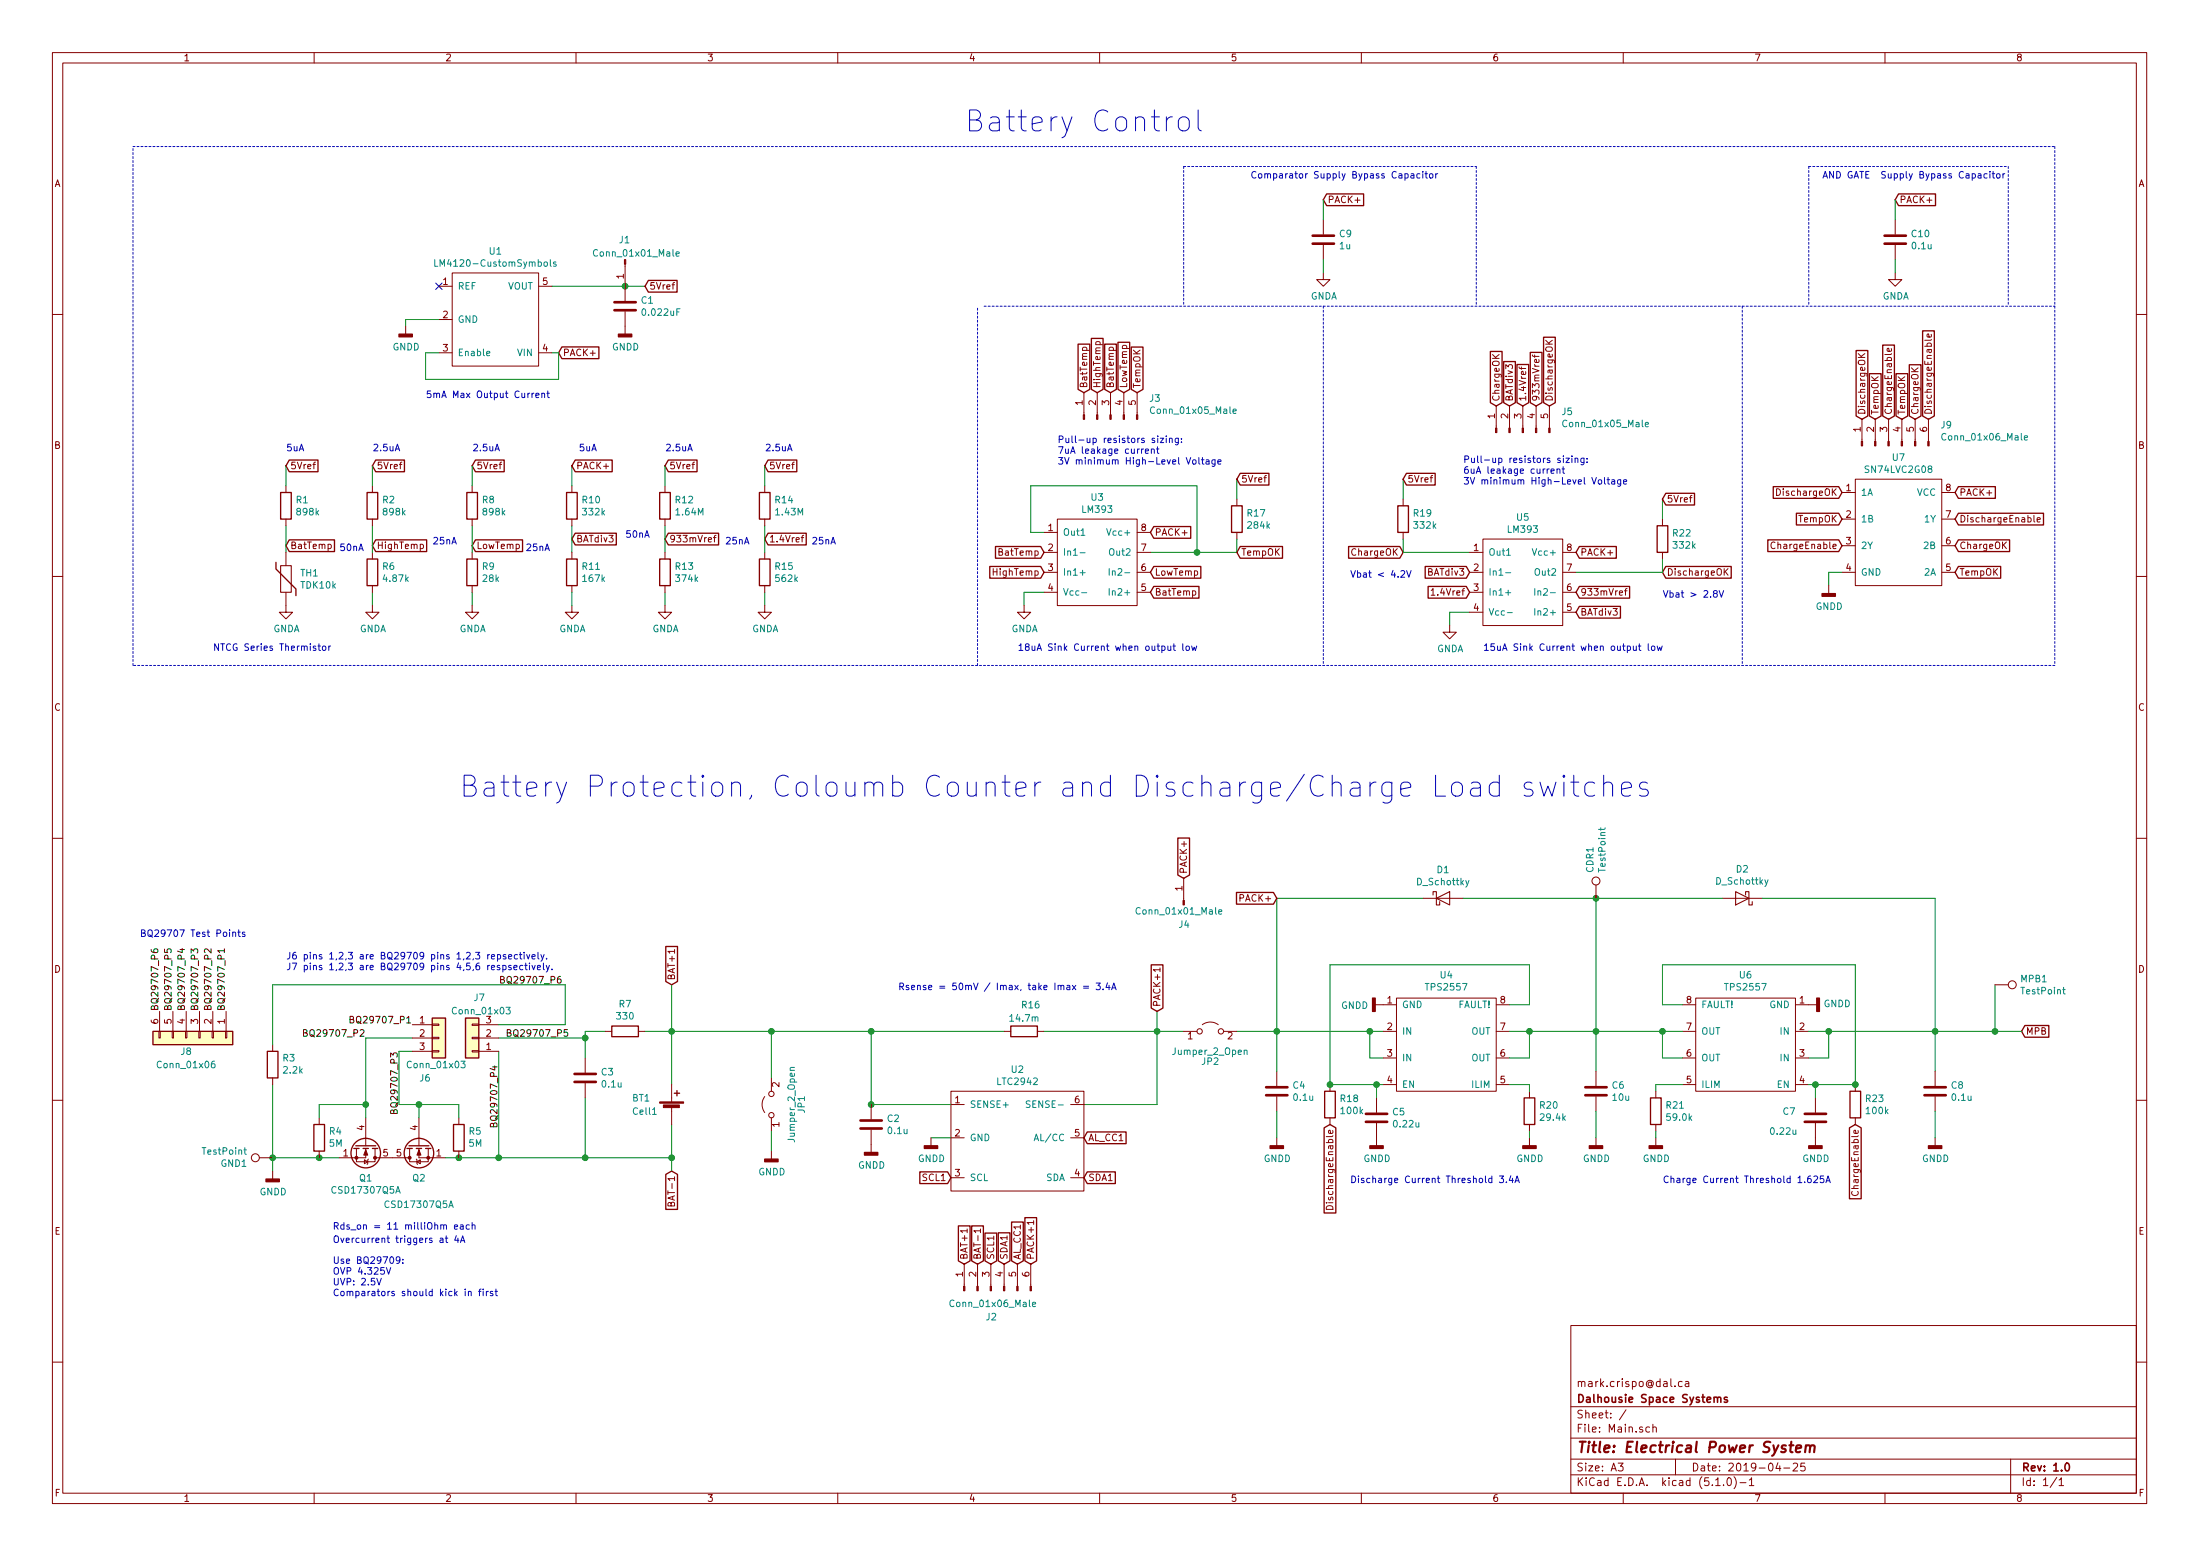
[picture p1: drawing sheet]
EESchema Schematic File Version 4
LIBS:Main-cache
EELAYER 29 0
EELAYER END
$Descr A3 16535 11693
encoding utf-8
Sheet 1 1
Title "Electrical Power System"
Date "2019-04-25"
Rev "1.0"
Comp "Dalhousie Space Systems"
Comment1 "mark.crispo@dal.ca"
Comment2 ""
Comment3 ""
Comment4 ""
$EndDescr
Wire Wire Line
	2050 8700 2050 8800
$Comp
L power:GNDD #PWR02
U 1 1
P 2050 8800
F 0 "#PWR02" H 2050 8550 50  0001 C CNN
F 1 "GNDD" H 2054 8645 50  0000 C CNN
F 2 "" H 2050 8800 50  0001 C CNN
F 3 "" H 2050 8800 50  0001 C CNN
	1    2050 8800
	1    0    0    -1  
$EndComp
Text Notes 2500 9250 0    50   ~ 0
Rds_on = 11 milliOhm each
Text Notes 2500 9350 0    50   ~ 0
Overcurrent triggers at 4A
Connection ~ 2050 8700
$Comp
L power:GNDD #PWR013
U 1 1
P 5800 8650
F 0 "#PWR013" H 5800 8400 50  0001 C CNN
F 1 "GNDD" H 5804 8495 50  0000 C CNN
F 2 "" H 5800 8650 50  0001 C CNN
F 3 "" H 5800 8650 50  0001 C CNN
	1    5800 8650
	1    0    0    -1  
$EndComp
$Comp
L Connector:TestPoint GND1
U 1 1
P 2050 8700
F 0 "GND1" V 2004 8888 50  0000 L CNN
F 1 "TestPoint" V 2095 8888 50  0000 L CNN
F 2 "Connector_PinHeader_2.00mm:PinHeader_1x01_P2.00mm_Vertical" H 2250 8700 50  0001 C CNN
F 3 "~" H 2250 8700 50  0001 C CNN
	1    2050 8700
	0    -1   -1   0   
$EndComp
$Comp
L Main-rescue:TPS2557-CustomSymbols U4
U 1 1
P 10900 7750
F 0 "U4" H 10875 8175 50  0000 C CNN
F 1 "TPS2557" H 10875 8084 50  0000 C CNN
F 2 "tps2557:TPS2557" H 10900 8050 50  0001 C CNN
F 3 "" H 10900 8050 50  0001 C CNN
	1    10900 7750
	1    0    0    -1  
$EndComp
Wire Wire Line
	10400 7950 10300 7950
Wire Wire Line
	10300 7950 10300 7750
Connection ~ 10300 7750
Wire Wire Line
	10300 7750 10400 7750
Wire Wire Line
	10350 8150 10350 8250
$Comp
L Device:C C5
U 1 1
P 10350 8400
F 0 "C5" H 10465 8446 50  0000 L CNN
F 1 "0.22u" H 10465 8355 50  0000 L CNN
F 2 "Capacitor_SMD:C_1206_3216Metric_Pad1.42x1.75mm_HandSolder" H 10388 8250 50  0001 C CNN
F 3 "~" H 10350 8400 50  0001 C CNN
	1    10350 8400
	1    0    0    -1  
$EndComp
$Comp
L power:GNDD #PWR015
U 1 1
P 10350 8550
F 0 "#PWR015" H 10350 8300 50  0001 C CNN
F 1 "GNDD" H 10354 8395 50  0000 C CNN
F 2 "" H 10350 8550 50  0001 C CNN
F 3 "" H 10350 8550 50  0001 C CNN
	1    10350 8550
	1    0    0    -1  
$EndComp
$Comp
L Device:C C4
U 1 1
P 9600 8200
F 0 "C4" H 9715 8246 50  0000 L CNN
F 1 "0.1u" H 9715 8155 50  0000 L CNN
F 2 "Capacitor_SMD:C_1206_3216Metric_Pad1.42x1.75mm_HandSolder" H 9638 8050 50  0001 C CNN
F 3 "~" H 9600 8200 50  0001 C CNN
	1    9600 8200
	1    0    0    -1  
$EndComp
Wire Wire Line
	9600 8050 9600 7750
Connection ~ 9600 7750
$Comp
L power:GNDD #PWR014
U 1 1
P 9600 8550
F 0 "#PWR014" H 9600 8300 50  0001 C CNN
F 1 "GNDD" H 9604 8395 50  0000 C CNN
F 2 "" H 9600 8550 50  0001 C CNN
F 3 "" H 9600 8550 50  0001 C CNN
	1    9600 8550
	1    0    0    -1  
$EndComp
Wire Wire Line
	9600 8350 9600 8550
Wire Wire Line
	11500 7550 11350 7550
Wire Wire Line
	11350 7750 11500 7750
Wire Wire Line
	11350 7950 11500 7950
Wire Wire Line
	11500 7950 11500 7750
Connection ~ 11500 7750
Wire Wire Line
	11500 7750 12000 7750
$Comp
L Device:C C6
U 1 1
P 12000 8200
F 0 "C6" H 12115 8246 50  0000 L CNN
F 1 "10u" H 12115 8155 50  0000 L CNN
F 2 "Capacitor_SMD:C_1206_3216Metric_Pad1.42x1.75mm_HandSolder" H 12038 8050 50  0001 C CNN
F 3 "~" H 12000 8200 50  0001 C CNN
	1    12000 8200
	1    0    0    -1  
$EndComp
Wire Wire Line
	12000 8050 12000 7750
$Comp
L power:GNDD #PWR019
U 1 1
P 12000 8550
F 0 "#PWR019" H 12000 8300 50  0001 C CNN
F 1 "GNDD" H 12004 8395 50  0000 C CNN
F 2 "" H 12000 8550 50  0001 C CNN
F 3 "" H 12000 8550 50  0001 C CNN
	1    12000 8550
	1    0    0    -1  
$EndComp
Wire Wire Line
	12000 8350 12000 8550
Connection ~ 12000 7750
$Comp
L Device:R R20
U 1 1
P 11500 8350
F 0 "R20" H 11570 8396 50  0000 L CNN
F 1 "29.4k" H 11570 8305 50  0000 L CNN
F 2 "Resistor_SMD:R_1206_3216Metric_Pad1.42x1.75mm_HandSolder" V 11430 8350 50  0001 C CNN
F 3 "~" H 11500 8350 50  0001 C CNN
	1    11500 8350
	1    0    0    -1  
$EndComp
Wire Wire Line
	11500 8200 11500 8150
Wire Wire Line
	11500 8150 11350 8150
$Comp
L power:GNDD #PWR018
U 1 1
P 11500 8550
F 0 "#PWR018" H 11500 8300 50  0001 C CNN
F 1 "GNDD" H 11504 8395 50  0000 C CNN
F 2 "" H 11500 8550 50  0001 C CNN
F 3 "" H 11500 8550 50  0001 C CNN
	1    11500 8550
	1    0    0    -1  
$EndComp
Wire Wire Line
	11500 8550 11500 8500
Text Notes 10150 8900 0    50   ~ 0
Discharge Current Threshold 3.4A
$Comp
L power:GNDD #PWR016
U 1 1
P 10400 7550
F 0 "#PWR016" H 10400 7300 50  0001 C CNN
F 1 "GNDD" V 10404 7440 50  0000 R CNN
F 2 "" H 10400 7550 50  0001 C CNN
F 3 "" H 10400 7550 50  0001 C CNN
	1    10400 7550
	0    1    1    0   
$EndComp
$Comp
L Main-rescue:TPS2557-CustomSymbols U6
U 1 1
P 13100 7750
F 0 "U6" H 13075 8175 50  0000 C CNN
F 1 "TPS2557" H 13075 8084 50  0000 C CNN
F 2 "tps2557:TPS2557" H 13100 8050 50  0001 C CNN
F 3 "" H 13100 8050 50  0001 C CNN
	1    13100 7750
	-1   0    0    -1  
$EndComp
Wire Wire Line
	12500 7750 12500 7950
Wire Wire Line
	12500 7950 12650 7950
Wire Wire Line
	12000 7750 12500 7750
Connection ~ 12500 7750
Wire Wire Line
	12500 7750 12650 7750
$Comp
L Device:R R21
U 1 1
P 12450 8350
F 0 "R21" H 12520 8396 50  0000 L CNN
F 1 "59.0k" H 12520 8305 50  0000 L CNN
F 2 "Resistor_SMD:R_1206_3216Metric_Pad1.42x1.75mm_HandSolder" V 12380 8350 50  0001 C CNN
F 3 "~" H 12450 8350 50  0001 C CNN
	1    12450 8350
	1    0    0    -1  
$EndComp
$Comp
L power:GNDD #PWR020
U 1 1
P 12450 8550
F 0 "#PWR020" H 12450 8300 50  0001 C CNN
F 1 "GNDD" H 12454 8395 50  0000 C CNN
F 2 "" H 12450 8550 50  0001 C CNN
F 3 "" H 12450 8550 50  0001 C CNN
	1    12450 8550
	1    0    0    -1  
$EndComp
Wire Wire Line
	12450 8550 12450 8500
Wire Wire Line
	12450 8200 12450 8150
Wire Wire Line
	12450 8150 12650 8150
Text Notes 12500 8900 0    50   ~ 0
Charge Current Threshold 1.625A
Wire Wire Line
	13600 7750 13750 7750
Wire Wire Line
	13600 7950 13750 7950
Wire Wire Line
	13750 7950 13750 7750
Connection ~ 13750 7750
Wire Wire Line
	13600 8150 13650 8150
$Comp
L Device:C C7
U 1 1
P 13650 8400
F 0 "C7" H 13400 8450 50  0000 L CNN
F 1 "0.22u" H 13300 8300 50  0000 L CNN
F 2 "Capacitor_SMD:C_1206_3216Metric_Pad1.42x1.75mm_HandSolder" H 13688 8250 50  0001 C CNN
F 3 "~" H 13650 8400 50  0001 C CNN
	1    13650 8400
	1    0    0    -1  
$EndComp
$Comp
L power:GNDD #PWR022
U 1 1
P 13650 8550
F 0 "#PWR022" H 13650 8300 50  0001 C CNN
F 1 "GNDD" H 13654 8395 50  0000 C CNN
F 2 "" H 13650 8550 50  0001 C CNN
F 3 "" H 13650 8550 50  0001 C CNN
	1    13650 8550
	1    0    0    -1  
$EndComp
Wire Wire Line
	13650 8250 13650 8150
Wire Wire Line
	12650 7550 12500 7550
Wire Wire Line
	12500 7550 12500 7250
$Comp
L power:GNDD #PWR021
U 1 1
P 13600 7550
F 0 "#PWR021" H 13600 7300 50  0001 C CNN
F 1 "GNDD" V 13604 7440 50  0000 R CNN
F 2 "" H 13600 7550 50  0001 C CNN
F 3 "" H 13600 7550 50  0001 C CNN
	1    13600 7550
	0    -1   -1   0   
$EndComp
$Comp
L Device:C C8
U 1 1
P 14550 8200
F 0 "C8" H 14665 8246 50  0000 L CNN
F 1 "0.1u" H 14665 8155 50  0000 L CNN
F 2 "Capacitor_SMD:C_1206_3216Metric_Pad1.42x1.75mm_HandSolder" H 14588 8050 50  0001 C CNN
F 3 "~" H 14550 8200 50  0001 C CNN
	1    14550 8200
	1    0    0    -1  
$EndComp
Wire Wire Line
	14550 8050 14550 7750
$Comp
L power:GNDD #PWR024
U 1 1
P 14550 8550
F 0 "#PWR024" H 14550 8300 50  0001 C CNN
F 1 "GNDD" H 14554 8395 50  0000 C CNN
F 2 "" H 14550 8550 50  0001 C CNN
F 3 "" H 14550 8550 50  0001 C CNN
	1    14550 8550
	1    0    0    -1  
$EndComp
Wire Wire Line
	14550 8350 14550 8550
Wire Wire Line
	14550 7750 15000 7750
Connection ~ 14550 7750
$Comp
L Device:D_Schottky D1
U 1 1
P 10850 6750
F 0 "D1" H 10850 6966 50  0000 C CNN
F 1 "D_Schottky" H 10850 6875 50  0000 C CNN
F 2 "Diode_SMD:D_2114_3652Metric_Castellated" H 10850 6750 50  0001 C CNN
F 3 "~" H 10850 6750 50  0001 C CNN
	1    10850 6750
	1    0    0    -1  
$EndComp
$Comp
L Device:D_Schottky D2
U 1 1
P 13100 6750
F 0 "D2" H 13100 6534 50  0000 C CNN
F 1 "D_Schottky" H 13100 6625 50  0000 C CNN
F 2 "Diode_SMD:D_2114_3652Metric_Castellated" H 13100 6750 50  0001 C CNN
F 3 "~" H 13100 6750 50  0001 C CNN
	1    13100 6750
	-1   0    0    1   
$EndComp
Wire Wire Line
	12000 6750 11000 6750
Wire Wire Line
	12000 6750 12000 7750
Wire Wire Line
	12000 6750 12950 6750
Connection ~ 12000 6750
Wire Wire Line
	9600 7750 9600 6750
Wire Wire Line
	13250 6750 14550 6750
Wire Wire Line
	14550 6750 14550 7750
$Comp
L Connector:TestPoint CDR1
U 1 1
P 12000 6750
F 0 "CDR1" V 11954 6938 50  0000 L CNN
F 1 "TestPoint" V 12045 6938 50  0000 L CNN
F 2 "Connector_PinHeader_2.00mm:PinHeader_1x01_P2.00mm_Vertical" H 12200 6750 50  0001 C CNN
F 3 "~" H 12200 6750 50  0001 C CNN
	1    12000 6750
	1    0    0    -1  
$EndComp
Wire Wire Line
	10350 8150 10400 8150
Wire Wire Line
	9600 7750 10300 7750
Wire Wire Line
	10350 8150 10000 8150
Wire Wire Line
	10000 8150 10000 7250
Wire Wire Line
	10000 7250 11500 7250
Connection ~ 10350 8150
Wire Wire Line
	11500 7250 11500 7550
$Comp
L Device:R R18
U 1 1
P 10000 8300
F 0 "R18" H 10070 8346 50  0000 L CNN
F 1 "100k" H 10070 8255 50  0000 L CNN
F 2 "Resistor_SMD:R_1206_3216Metric_Pad1.42x1.75mm_HandSolder" V 9930 8300 50  0001 C CNN
F 3 "~" H 10000 8300 50  0001 C CNN
	1    10000 8300
	1    0    0    -1  
$EndComp
Connection ~ 10000 8150
Text GLabel 10000 8450 3    50   Input ~ 0
DischargeEnable
Wire Wire Line
	12500 7250 13950 7250
Wire Wire Line
	13950 7250 13950 8150
Wire Wire Line
	13950 8150 13650 8150
Connection ~ 13650 8150
Wire Wire Line
	13750 7750 14550 7750
$Comp
L Device:R R23
U 1 1
P 13950 8300
F 0 "R23" H 14020 8346 50  0000 L CNN
F 1 "100k" H 14020 8255 50  0000 L CNN
F 2 "Resistor_SMD:R_1206_3216Metric_Pad1.42x1.75mm_HandSolder" V 13880 8300 50  0001 C CNN
F 3 "~" H 13950 8300 50  0001 C CNN
	1    13950 8300
	1    0    0    -1  
$EndComp
Text GLabel 13950 8450 3    50   Input ~ 0
ChargeEnable
Connection ~ 13950 8150
Text GLabel 15200 7750 2    50   Input ~ 0
MPB
Text GLabel 2150 3500 2    50   Input ~ 0
5Vref
Text GLabel 3550 3500 2    50   Input ~ 0
5Vref
Text GLabel 2800 3500 2    50   Input ~ 0
5Vref
Text GLabel 5000 3500 2    50   Input ~ 0
5Vref
Text Notes 5000 3400 0    50   ~ 0
2.5uA
Text Notes 4350 3400 0    50   ~ 0
5uA
Text GLabel 5750 3500 2    50   Input ~ 0
5Vref
Text Notes 5750 3400 0    50   ~ 0
2.5uA
Text Notes 2150 3400 0    50   ~ 0
5uA
Text Notes 2800 3400 0    50   ~ 0
2.5uA
Text Notes 3550 3400 0    50   ~ 0
2.5uA
Wire Wire Line
	7750 3650 9000 3650
Text GLabel 10550 4150 0    50   Input ~ 0
ChargeOK
Wire Wire Line
	10550 3600 10550 3750
$Comp
L Device:R R19
U 1 1
P 10550 3900
F 0 "R19" H 10620 3946 50  0000 L CNN
F 1 "332k" H 10620 3855 50  0000 L CNN
F 2 "Resistor_SMD:R_1206_3216Metric_Pad1.42x1.75mm_HandSolder" V 10480 3900 50  0001 C CNN
F 3 "~" H 10550 3900 50  0001 C CNN
	1    10550 3900
	1    0    0    -1  
$EndComp
Wire Wire Line
	10550 4150 11050 4150
Wire Wire Line
	10550 4150 10550 4050
Wire Wire Line
	11850 4300 12500 4300
Text GLabel 11850 4600 2    50   Input ~ 0
BATdiv3
Text GLabel 11850 4450 2    50   Input ~ 0
933mVref
Text GLabel 12500 4300 2    50   Input ~ 0
DischargeOK
Text GLabel 11050 4300 0    50   Input ~ 0
BATdiv3
Wire Wire Line
	12500 3750 12500 3900
$Comp
L Device:R R22
U 1 1
P 12500 4050
F 0 "R22" H 12570 4096 50  0000 L CNN
F 1 "332k" H 12570 4005 50  0000 L CNN
F 2 "Resistor_SMD:R_1206_3216Metric_Pad1.42x1.75mm_HandSolder" V 12430 4050 50  0001 C CNN
F 3 "~" H 12500 4050 50  0001 C CNN
	1    12500 4050
	1    0    0    -1  
$EndComp
Wire Wire Line
	12500 4300 12500 4200
Text GLabel 11050 4450 0    50   Input ~ 0
1.4Vref
Wire Wire Line
	10900 4600 11050 4600
Wire Wire Line
	10900 4700 10900 4600
$Comp
L power:GNDA #PWR017
U 1 1
P 10900 4700
F 0 "#PWR017" H 10900 4450 50  0001 C CNN
F 1 "GNDA" H 10905 4527 50  0000 C CNN
F 2 "" H 10900 4700 50  0001 C CNN
F 3 "" H 10900 4700 50  0001 C CNN
	1    10900 4700
	1    0    0    -1  
$EndComp
$Comp
L Main-rescue:LM393-CustomSymbols U5
U 1 1
P 11450 4400
F 0 "U5" H 11450 4915 50  0000 C CNN
F 1 "LM393" H 11450 4824 50  0000 C CNN
F 2 "Package_SO:SOIC-8-1EP_3.9x4.9mm_P1.27mm_EP2.29x3mm" H 11450 4400 50  0001 C CNN
F 3 "" H 11450 4400 50  0001 C CNN
	1    11450 4400
	1    0    0    -1  
$EndComp
Wire Wire Line
	9000 4150 9300 4150
Connection ~ 9000 4150
Wire Wire Line
	9000 3650 9000 4150
Wire Wire Line
	8650 4150 9000 4150
Text GLabel 8650 4450 2    50   Input ~ 0
BatTemp
Text GLabel 8650 4300 2    50   Input ~ 0
LowTemp
Text GLabel 9300 4150 2    50   Input ~ 0
TempOK
Wire Wire Line
	7750 4000 7750 3650
Wire Wire Line
	7850 4000 7750 4000
Text GLabel 7850 4150 0    50   Input ~ 0
BatTemp
Wire Wire Line
	4700 2150 4850 2150
Connection ~ 4700 2150
$Comp
L Device:C C1
U 1 1
P 4700 2300
F 0 "C1" H 4815 2346 50  0000 L CNN
F 1 "0.022uF" H 4815 2255 50  0000 L CNN
F 2 "Capacitor_SMD:C_1206_3216Metric_Pad1.42x1.75mm_HandSolder" H 4738 2150 50  0001 C CNN
F 3 "~" H 4700 2300 50  0001 C CNN
	1    4700 2300
	1    0    0    -1  
$EndComp
Wire Wire Line
	4150 2150 4700 2150
$Comp
L power:GNDD #PWR03
U 1 1
P 4700 2450
F 0 "#PWR03" H 4700 2200 50  0001 C CNN
F 1 "GNDD" H 4704 2295 50  0000 C CNN
F 2 "" H 4700 2450 50  0001 C CNN
F 3 "" H 4700 2450 50  0001 C CNN
	1    4700 2450
	1    0    0    -1  
$EndComp
$Comp
L power:GNDD #PWR01
U 1 1
P 3050 2450
F 0 "#PWR01" H 3050 2200 50  0001 C CNN
F 1 "GNDD" H 3054 2295 50  0000 C CNN
F 2 "" H 3050 2450 50  0001 C CNN
F 3 "" H 3050 2450 50  0001 C CNN
	1    3050 2450
	1    0    0    -1  
$EndComp
Text Notes 3950 4150 0    50   ~ 0
25nA
Text Notes 3250 4100 0    50   ~ 0
25nA
Text Notes 2550 4150 0    50   ~ 0
50nA
Text Notes 6100 4100 0    50   ~ 0
25nA
Text GLabel 5750 4050 2    50   Input ~ 0
1.4Vref
Wire Wire Line
	5750 4450 5750 4550
$Comp
L Device:R R15
U 1 1
P 5750 4300
F 0 "R15" H 5820 4346 50  0000 L CNN
F 1 "562k" H 5820 4255 50  0000 L CNN
F 2 "Resistor_SMD:R_1206_3216Metric_Pad1.42x1.75mm_HandSolder" V 5680 4300 50  0001 C CNN
F 3 "~" H 5750 4300 50  0001 C CNN
	1    5750 4300
	1    0    0    -1  
$EndComp
$Comp
L power:GNDA #PWR011
U 1 1
P 5750 4550
F 0 "#PWR011" H 5750 4300 50  0001 C CNN
F 1 "GNDA" H 5755 4377 50  0000 C CNN
F 2 "" H 5750 4550 50  0001 C CNN
F 3 "" H 5750 4550 50  0001 C CNN
	1    5750 4550
	1    0    0    -1  
$EndComp
Wire Wire Line
	5750 3950 5750 4150
Wire Wire Line
	5750 3500 5750 3650
$Comp
L Device:R R14
U 1 1
P 5750 3800
F 0 "R14" H 5820 3846 50  0000 L CNN
F 1 "1.43M" H 5820 3755 50  0000 L CNN
F 2 "Resistor_SMD:R_1206_3216Metric_Pad1.42x1.75mm_HandSolder" V 5680 3800 50  0001 C CNN
F 3 "~" H 5750 3800 50  0001 C CNN
	1    5750 3800
	1    0    0    -1  
$EndComp
Text Notes 4700 4050 0    50   ~ 0
50nA
Text Notes 5450 4100 0    50   ~ 0
25nA
Text GLabel 5000 4050 2    50   Input ~ 0
933mVref
Wire Wire Line
	5000 4450 5000 4550
$Comp
L Device:R R13
U 1 1
P 5000 4300
F 0 "R13" H 5070 4346 50  0000 L CNN
F 1 "374k" H 5070 4255 50  0000 L CNN
F 2 "Resistor_SMD:R_1206_3216Metric_Pad1.42x1.75mm_HandSolder" V 4930 4300 50  0001 C CNN
F 3 "~" H 5000 4300 50  0001 C CNN
	1    5000 4300
	1    0    0    -1  
$EndComp
$Comp
L power:GNDA #PWR09
U 1 1
P 5000 4550
F 0 "#PWR09" H 5000 4300 50  0001 C CNN
F 1 "GNDA" H 5005 4377 50  0000 C CNN
F 2 "" H 5000 4550 50  0001 C CNN
F 3 "" H 5000 4550 50  0001 C CNN
	1    5000 4550
	1    0    0    -1  
$EndComp
Wire Wire Line
	5000 3950 5000 4150
Wire Wire Line
	5000 3500 5000 3650
$Comp
L Device:R R12
U 1 1
P 5000 3800
F 0 "R12" H 5070 3846 50  0000 L CNN
F 1 "1.64M" H 5070 3755 50  0000 L CNN
F 2 "Resistor_SMD:R_1206_3216Metric_Pad1.42x1.75mm_HandSolder" V 4930 3800 50  0001 C CNN
F 3 "~" H 5000 3800 50  0001 C CNN
	1    5000 3800
	1    0    0    -1  
$EndComp
Text GLabel 4300 4050 2    50   Input ~ 0
BATdiv3
Wire Wire Line
	4300 3650 4300 3500
Wire Wire Line
	4300 3950 4300 4150
$Comp
L Device:R R11
U 1 1
P 4300 4300
F 0 "R11" H 4370 4346 50  0000 L CNN
F 1 "167k" H 4370 4255 50  0000 L CNN
F 2 "Resistor_SMD:R_1206_3216Metric_Pad1.42x1.75mm_HandSolder" V 4230 4300 50  0001 C CNN
F 3 "~" H 4300 4300 50  0001 C CNN
	1    4300 4300
	1    0    0    -1  
$EndComp
$Comp
L Device:R R10
U 1 1
P 4300 3800
F 0 "R10" H 4370 3846 50  0000 L CNN
F 1 "332k" H 4370 3755 50  0000 L CNN
F 2 "Resistor_SMD:R_1206_3216Metric_Pad1.42x1.75mm_HandSolder" V 4230 3800 50  0001 C CNN
F 3 "~" H 4300 3800 50  0001 C CNN
	1    4300 3800
	1    0    0    -1  
$EndComp
Text Notes 3200 3000 0    50   ~ 0
5mA Max Output Current
NoConn ~ 3300 2150
Wire Wire Line
	3050 2400 3300 2400
Wire Wire Line
	3050 2450 3050 2400
Wire Wire Line
	2800 3500 2800 3650
Text GLabel 4850 2150 2    50   Input ~ 0
5Vref
Text GLabel 4200 2650 2    50   Input ~ 0
PACK+
Wire Wire Line
	4200 2650 4150 2650
Wire Wire Line
	4200 2850 4200 2650
Wire Wire Line
	3200 2850 4200 2850
Wire Wire Line
	3200 2650 3200 2850
Wire Wire Line
	3300 2650 3200 2650
Text GLabel 2800 4100 2    50   Input ~ 0
HighTemp
Wire Wire Line
	9300 3600 9300 3750
$Comp
L Device:R R17
U 1 1
P 9300 3900
F 0 "R17" H 9370 3946 50  0000 L CNN
F 1 "284k" H 9370 3855 50  0000 L CNN
F 2 "Resistor_SMD:R_1206_3216Metric_Pad1.42x1.75mm_HandSolder" V 9230 3900 50  0001 C CNN
F 3 "~" H 9300 3900 50  0001 C CNN
	1    9300 3900
	1    0    0    -1  
$EndComp
Wire Wire Line
	9300 4150 9300 4050
Text GLabel 7850 4300 0    50   Input ~ 0
HighTemp
Wire Wire Line
	7700 4450 7850 4450
Wire Wire Line
	7700 4550 7700 4450
$Comp
L power:GNDA #PWR012
U 1 1
P 7700 4550
F 0 "#PWR012" H 7700 4300 50  0001 C CNN
F 1 "GNDA" H 7705 4377 50  0000 C CNN
F 2 "" H 7700 4550 50  0001 C CNN
F 3 "" H 7700 4550 50  0001 C CNN
	1    7700 4550
	1    0    0    -1  
$EndComp
$Comp
L Main-rescue:LM393-CustomSymbols U3
U 1 1
P 8250 4250
F 0 "U3" H 8250 4765 50  0000 C CNN
F 1 "LM393" H 8250 4674 50  0000 C CNN
F 2 "Package_SO:SOIC-8-1EP_3.9x4.9mm_P1.27mm_EP2.29x3mm" H 8250 4250 50  0001 C CNN
F 3 "" H 8250 4250 50  0001 C CNN
	1    8250 4250
	1    0    0    -1  
$EndComp
Text GLabel 3550 4100 2    50   Input ~ 0
LowTemp
Text GLabel 2150 4100 2    50   Input ~ 0
BatTemp
Wire Wire Line
	2800 4450 2800 4550
$Comp
L Device:R R6
U 1 1
P 2800 4300
F 0 "R6" H 2870 4346 50  0000 L CNN
F 1 "4.87k" H 2870 4255 50  0000 L CNN
F 2 "Resistor_SMD:R_1206_3216Metric_Pad1.42x1.75mm_HandSolder" V 2730 4300 50  0001 C CNN
F 3 "~" H 2800 4300 50  0001 C CNN
	1    2800 4300
	1    0    0    -1  
$EndComp
$Comp
L power:GNDA #PWR05
U 1 1
P 2800 4550
F 0 "#PWR05" H 2800 4300 50  0001 C CNN
F 1 "GNDA" H 2805 4377 50  0000 C CNN
F 2 "" H 2800 4550 50  0001 C CNN
F 3 "" H 2800 4550 50  0001 C CNN
	1    2800 4550
	1    0    0    -1  
$EndComp
Wire Wire Line
	2800 3950 2800 4150
$Comp
L Device:R R2
U 1 1
P 2800 3800
F 0 "R2" H 2870 3846 50  0000 L CNN
F 1 "898k" H 2870 3755 50  0000 L CNN
F 2 "Resistor_SMD:R_1206_3216Metric_Pad1.42x1.75mm_HandSolder" V 2730 3800 50  0001 C CNN
F 3 "~" H 2800 3800 50  0001 C CNN
	1    2800 3800
	1    0    0    -1  
$EndComp
Wire Wire Line
	3550 4450 3550 4550
$Comp
L Device:R R9
U 1 1
P 3550 4300
F 0 "R9" H 3620 4346 50  0000 L CNN
F 1 "28k" H 3620 4255 50  0000 L CNN
F 2 "Resistor_SMD:R_1206_3216Metric_Pad1.42x1.75mm_HandSolder" V 3480 4300 50  0001 C CNN
F 3 "~" H 3550 4300 50  0001 C CNN
	1    3550 4300
	1    0    0    -1  
$EndComp
$Comp
L power:GNDA #PWR06
U 1 1
P 3550 4550
F 0 "#PWR06" H 3550 4300 50  0001 C CNN
F 1 "GNDA" H 3555 4377 50  0000 C CNN
F 2 "" H 3550 4550 50  0001 C CNN
F 3 "" H 3550 4550 50  0001 C CNN
	1    3550 4550
	1    0    0    -1  
$EndComp
Wire Wire Line
	3550 3950 3550 4150
Wire Wire Line
	3550 3500 3550 3650
$Comp
L Device:R R8
U 1 1
P 3550 3800
F 0 "R8" H 3620 3846 50  0000 L CNN
F 1 "898k" H 3620 3755 50  0000 L CNN
F 2 "Resistor_SMD:R_1206_3216Metric_Pad1.42x1.75mm_HandSolder" V 3480 3800 50  0001 C CNN
F 3 "~" H 3550 3800 50  0001 C CNN
	1    3550 3800
	1    0    0    -1  
$EndComp
$Comp
L power:GNDA #PWR04
U 1 1
P 2150 4550
F 0 "#PWR04" H 2150 4300 50  0001 C CNN
F 1 "GNDA" H 2155 4377 50  0000 C CNN
F 2 "" H 2150 4550 50  0001 C CNN
F 3 "" H 2150 4550 50  0001 C CNN
	1    2150 4550
	1    0    0    -1  
$EndComp
Wire Wire Line
	2150 3950 2150 4150
Wire Wire Line
	2150 3500 2150 3650
$Comp
L Device:R R1
U 1 1
P 2150 3800
F 0 "R1" H 2220 3846 50  0000 L CNN
F 1 "898k" H 2220 3755 50  0000 L CNN
F 2 "Resistor_SMD:R_1206_3216Metric_Pad1.42x1.75mm_HandSolder" V 2080 3800 50  0001 C CNN
F 3 "~" H 2150 3800 50  0001 C CNN
	1    2150 3800
	1    0    0    -1  
$EndComp
$Comp
L Device:Thermistor TH1
U 1 1
P 2150 4350
F 0 "TH1" H 2255 4396 50  0000 L CNN
F 1 "TDK10k" H 2255 4305 50  0000 L CNN
F 2 "Resistor_SMD:R_0402_1005Metric" H 2150 4350 50  0001 C CNN
F 3 "~" H 2150 4350 50  0001 C CNN
	1    2150 4350
	1    0    0    -1  
$EndComp
Text Notes 1600 4900 0    50   ~ 0
NTCG Series Thermistor
Text GLabel 4300 3500 2    50   Input ~ 0
PACK+
$Comp
L power:GNDA #PWR07
U 1 1
P 4300 4550
F 0 "#PWR07" H 4300 4300 50  0001 C CNN
F 1 "GNDA" H 4305 4377 50  0000 C CNN
F 2 "" H 4300 4550 50  0001 C CNN
F 3 "" H 4300 4550 50  0001 C CNN
	1    4300 4550
	1    0    0    -1  
$EndComp
Wire Wire Line
	4300 4550 4300 4450
Wire Wire Line
	15000 7750 15000 7400
Connection ~ 15000 7750
Wire Wire Line
	15000 7750 15200 7750
$Comp
L Connector:TestPoint MPB1
U 1 1
P 15000 7400
F 0 "MPB1" V 14954 7588 50  0000 L CNN
F 1 "TestPoint" V 15045 7588 50  0000 L CNN
F 2 "Connector_PinHeader_2.00mm:PinHeader_1x01_P2.00mm_Vertical" H 15200 7400 50  0001 C CNN
F 3 "~" H 15200 7400 50  0001 C CNN
	1    15000 7400
	0    1    1    0   
$EndComp
Text Notes 12500 4500 0    50   ~ 0
Vbat > 2.8V
Text Notes 10150 4350 0    50   ~ 0
Vbat < 4.2V
Text Notes 2500 9750 0    50   ~ 0
Use BQ29709:\nOVP 4.325V\nUVP: 2.5V\nComparators should kick in first
$Comp
L Main-rescue:LM4120-CustomSymbols U1
U 1 1
P 3750 2400
F 0 "U1" H 3725 2915 50  0000 C CNN
F 1 "LM4120-CustomSymbols" H 3725 2824 50  0000 C CNN
F 2 "Package_TO_SOT_SMD:SOT-23-5_HandSoldering" H 3750 2400 50  0001 C CNN
F 3 "" H 3750 2400 50  0001 C CNN
	1    3750 2400
	1    0    0    -1  
$EndComp
Text GLabel 12500 3750 2    50   Input ~ 0
5Vref
Text GLabel 10550 3600 2    50   Input ~ 0
5Vref
Text GLabel 9300 3600 2    50   Input ~ 0
5Vref
Text Notes 11000 3650 0    50   ~ 0
Pull-up resistors sizing:\n6uA leakage current\n3V minimum High-Level Voltage
Text Notes 7950 3500 0    50   ~ 0
Pull-up resistors sizing:\n7uA leakage current\n3V minimum High-Level Voltage
Text Notes 7650 4900 0    50   ~ 0
18uA Sink Current when output low
Text Notes 11150 4900 0    50   ~ 0
15uA Sink Current when output low
Text GLabel 11850 4150 2    50   Input ~ 0
PACK+
Text GLabel 8650 4000 2    50   Input ~ 0
PACK+
Text Notes 9400 1350 0    50   ~ 0
Comparator Supply Bypass Capacitor
Text GLabel 5050 8800 3    50   Input ~ 0
BAT-1
Wire Wire Line
	5050 8700 5050 8800
Text GLabel 7150 8850 0    50   Input ~ 0
SCL1
Text GLabel 8150 8850 2    50   Input ~ 0
SDA1
$Comp
L Connector:Conn_01x01_Male J1
U 1 1
P 4700 1950
F 0 "J1" V 4550 1900 50  0000 L CNN
F 1 "Conn_01x01_Male" V 4650 1700 50  0000 L CNN
F 2 "Connector_PinHeader_2.00mm:PinHeader_1x01_P2.00mm_Vertical" H 4700 1950 50  0001 C CNN
F 3 "~" H 4700 1950 50  0001 C CNN
	1    4700 1950
	0    1    1    0   
$EndComp
Text GLabel 11650 3050 1    50   Input ~ 0
DischargeOK
Text GLabel 11550 3050 1    50   Input ~ 0
933mVref
Text GLabel 11450 3050 1    50   Input ~ 0
1.4Vref
Text GLabel 11350 3050 1    50   Input ~ 0
BATdiv3
Text GLabel 11250 3050 1    50   Input ~ 0
ChargeOK
$Comp
L Connector:Conn_01x05_Male J5
U 1 1
P 11450 3250
F 0 "J5" V 11604 2962 50  0000 R CNN
F 1 "Conn_01x05_Male" V 11513 2962 50  0000 R CNN
F 2 "Connector_PinHeader_2.00mm:PinHeader_1x05_P2.00mm_Vertical" H 11450 3250 50  0001 C CNN
F 3 "~" H 11450 3250 50  0001 C CNN
	1    11450 3250
	0    -1   -1   0   
$EndComp
$Comp
L Connector:Conn_01x05_Male J3
U 1 1
P 8350 3150
F 0 "J3" V 8504 2862 50  0000 R CNN
F 1 "Conn_01x05_Male" V 8413 2862 50  0000 R CNN
F 2 "Connector_PinHeader_2.00mm:PinHeader_1x05_P2.00mm_Vertical" H 8350 3150 50  0001 C CNN
F 3 "~" H 8350 3150 50  0001 C CNN
	1    8350 3150
	0    -1   -1   0   
$EndComp
Text GLabel 8150 2950 1    50   Input ~ 0
BatTemp
Text GLabel 8250 2950 1    50   Input ~ 0
HighTemp
Text GLabel 8350 2950 1    50   Input ~ 0
BatTemp
Text GLabel 8450 2950 1    50   Input ~ 0
LowTemp
Text GLabel 8550 2950 1    50   Input ~ 0
TempOK
Text GLabel 14300 3150 1    50   Input ~ 0
TempOK
Text GLabel 14400 3150 1    50   Input ~ 0
ChargeOK
Text GLabel 14500 3150 1    50   Input ~ 0
DischargeEnable
Text GLabel 14200 3150 1    50   Input ~ 0
ChargeEnable
Text GLabel 14100 3150 1    50   Input ~ 0
TempOK
Text GLabel 14000 3150 1    50   Input ~ 0
DischargeOK
$Comp
L Connector:Conn_01x06_Male J9
U 1 1
P 14200 3350
F 0 "J9" V 14354 2962 50  0000 R CNN
F 1 "Conn_01x06_Male" V 14263 2962 50  0000 R CNN
F 2 "Connector_PinHeader_2.00mm:PinHeader_1x06_P2.00mm_Vertical" H 14200 3350 50  0001 C CNN
F 3 "~" H 14200 3350 50  0001 C CNN
	1    14200 3350
	0    -1   -1   0   
$EndComp
$Comp
L Main-rescue:SN74LVC2G08-CustomSymbols U7
U 1 1
P 14300 4000
F 0 "U7" H 14275 4565 50  0000 C CNN
F 1 "SN74LVC2G08" H 14275 4474 50  0000 C CNN
F 2 "Package_SO:SSOP-8_2.95x2.8mm_P0.65mm" H 14300 4000 50  0001 C CNN
F 3 "" H 14300 4000 50  0001 C CNN
	1    14300 4000
	1    0    0    -1  
$EndComp
Text GLabel 14700 3700 2    50   Input ~ 0
PACK+
Wire Wire Line
	13750 4300 13850 4300
Wire Wire Line
	13750 4400 13750 4300
$Comp
L power:GNDD #PWR023
U 1 1
P 13750 4400
F 0 "#PWR023" H 13750 4150 50  0001 C CNN
F 1 "GNDD" H 13754 4245 50  0000 C CNN
F 2 "" H 13750 4400 50  0001 C CNN
F 3 "" H 13750 4400 50  0001 C CNN
	1    13750 4400
	1    0    0    -1  
$EndComp
Text GLabel 13850 4100 0    50   Input ~ 0
ChargeEnable
Text GLabel 14700 4300 2    50   Input ~ 0
TempOK
Text GLabel 14700 4100 2    50   Input ~ 0
ChargeOK
Text GLabel 13850 3900 0    50   Input ~ 0
TempOK
Text GLabel 13850 3700 0    50   Input ~ 0
DischargeOK
Text GLabel 14700 3900 2    50   Input ~ 0
DischargeEnable
Wire Notes Line
	13100 2300 13100 5000
Wire Notes Line
	9950 2300 9950 5000
Wire Wire Line
	9600 6750 10700 6750
Wire Notes Line
	7350 5000 7350 2300
$Comp
L power:GNDA #PWR0101
U 1 1
P 9950 2050
F 0 "#PWR0101" H 9950 1800 50  0001 C CNN
F 1 "GNDA" H 9955 1877 50  0000 C CNN
F 2 "" H 9950 2050 50  0001 C CNN
F 3 "" H 9950 2050 50  0001 C CNN
	1    9950 2050
	1    0    0    -1  
$EndComp
Text GLabel 9950 1500 2    50   Input ~ 0
PACK+
Wire Notes Line
	7400 2300 15450 2300
$Comp
L Device:C C9
U 1 1
P 9950 1800
F 0 "C9" H 10065 1846 50  0000 L CNN
F 1 "1u" H 10065 1755 50  0000 L CNN
F 2 "Capacitor_SMD:C_1206_3216Metric_Pad1.42x1.75mm_HandSolder" H 9988 1650 50  0001 C CNN
F 3 "~" H 9950 1800 50  0001 C CNN
	1    9950 1800
	1    0    0    -1  
$EndComp
Wire Wire Line
	9950 1650 9950 1500
Wire Wire Line
	9950 1950 9950 2050
Text Notes 13700 1350 0    50   ~ 0
AND GATE  Supply Bypass Capacitor
$Comp
L power:GNDA #PWR025
U 1 1
P 14250 2050
F 0 "#PWR025" H 14250 1800 50  0001 C CNN
F 1 "GNDA" H 14255 1877 50  0000 C CNN
F 2 "" H 14250 2050 50  0001 C CNN
F 3 "" H 14250 2050 50  0001 C CNN
	1    14250 2050
	1    0    0    -1  
$EndComp
Text GLabel 14250 1500 2    50   Input ~ 0
PACK+
$Comp
L Device:C C10
U 1 1
P 14250 1800
F 0 "C10" H 14365 1846 50  0000 L CNN
F 1 "0.1u" H 14365 1755 50  0000 L CNN
F 2 "Capacitor_SMD:C_1206_3216Metric_Pad1.42x1.75mm_HandSolder" H 14288 1650 50  0001 C CNN
F 3 "~" H 14250 1800 50  0001 C CNN
	1    14250 1800
	1    0    0    -1  
$EndComp
Wire Wire Line
	14250 1650 14250 1500
Wire Wire Line
	14250 1950 14250 2050
Wire Notes Line
	8900 1250 11100 1250
Wire Notes Line
	11100 1250 11100 2300
Wire Notes Line
	8900 1250 8900 2300
Wire Notes Line
	13600 1250 15100 1250
Wire Notes Line
	15100 1250 15100 2300
Wire Notes Line
	13600 1250 13600 2300
Wire Notes Line
	1000 1100 15450 1100
Wire Notes Line
	15450 1100 15450 5000
Text Notes 7250 1000 0    157  ~ 0
Battery Control
Text Notes 3450 6000 0    157  ~ 0
Battery Protection, Coloumb Counter and Discharge/Charge Load switches
Text GLabel 8900 6600 1    50   Input ~ 0
PACK+
$Comp
L Connector:Conn_01x01_Male J4
U 1 1
P 8900 6800
F 0 "J4" V 8750 6750 50  0000 L CNN
F 1 "Conn_01x01_Male" V 8850 6500 50  0000 L CNN
F 2 "Connector_PinHeader_2.00mm:PinHeader_1x01_P2.00mm_Vertical" H 8900 6800 50  0001 C CNN
F 3 "~" H 8900 6800 50  0001 C CNN
	1    8900 6800
	0    -1   -1   0   
$EndComp
Text Notes 1050 7050 0    50   ~ 0
BQ29707 Test Points
Text GLabel 8700 7600 1    50   Input ~ 0
PACK+1
Text GLabel 7750 9500 1    50   Input ~ 0
PACK+1
Text GLabel 7650 9500 1    50   Input ~ 0
AL_CC1
Text GLabel 8150 8550 2    50   Input ~ 0
AL_CC1
Text GLabel 7550 9500 1    50   Input ~ 0
SDA1
Text GLabel 7450 9500 1    50   Input ~ 0
SCL1
Text GLabel 5050 7400 1    50   Input ~ 0
BAT+1
Text GLabel 7350 9500 1    50   Input ~ 0
BAT-1
Text GLabel 7250 9500 1    50   Input ~ 0
BAT+1
$Comp
L Connector:Conn_01x06_Male J2
U 1 1
P 7450 9700
F 0 "J2" V 7250 9650 50  0000 L CNN
F 1 "Conn_01x06_Male" V 7350 9350 50  0000 L CNN
F 2 "Connector_PinSocket_2.00mm:PinSocket_1x06_P2.00mm_Vertical" H 7450 9700 50  0001 C CNN
F 3 "~" H 7450 9700 50  0001 C CNN
	1    7450 9700
	0    -1   -1   0   
$EndComp
Connection ~ 5050 8700
Wire Wire Line
	5050 8450 5050 8700
Text GLabel 9600 6750 0    50   Input ~ 0
PACK+
Wire Wire Line
	8700 7750 8700 7600
Wire Wire Line
	8700 7750 8700 8300
Connection ~ 8700 7750
Wire Wire Line
	8900 7750 8700 7750
Wire Wire Line
	7850 7750 8700 7750
Wire Wire Line
	9300 7750 9600 7750
Wire Wire Line
	8150 8300 8700 8300
Wire Wire Line
	6550 7750 7550 7750
Connection ~ 6550 7750
Wire Wire Line
	6550 8300 6550 7750
Wire Wire Line
	5800 8650 5800 8500
$Comp
L Main-rescue:LTC2942-CustomSymbols U2
U 1 1
P 7650 8550
F 0 "U2" H 7650 9065 50  0000 C CNN
F 1 "LTC2942" H 7650 8974 50  0000 C CNN
F 2 "Package_DFN_QFN:DFN-6-1EP_3x2mm_P0.5mm_EP1.65x1.35mm" H 7600 8900 50  0001 C CNN
F 3 "" H 7600 8900 50  0001 C CNN
	1    7650 8550
	1    0    0    -1  
$EndComp
$Comp
L power:GNDD #PWR08
U 1 1
P 6550 8600
F 0 "#PWR08" H 6550 8350 50  0001 C CNN
F 1 "GNDD" H 6554 8445 50  0000 C CNN
F 2 "" H 6550 8600 50  0001 C CNN
F 3 "" H 6550 8600 50  0001 C CNN
	1    6550 8600
	1    0    0    -1  
$EndComp
Wire Wire Line
	6550 8300 7150 8300
Connection ~ 6550 8300
$Comp
L Device:C C2
U 1 1
P 6550 8450
AR Path="/5DEAB253" Ref="C2"  Part="1" 
AR Path="/5D07F3FC/5DEAB253" Ref="C?"  Part="1" 
AR Path="/5D0A75A0/5DEAB253" Ref="C?"  Part="1" 
AR Path="/5D0B1FBC/5DEAB253" Ref="C?"  Part="1" 
AR Path="/5D0BC9BA/5DEAB253" Ref="C?"  Part="1" 
F 0 "C2" H 6665 8496 50  0000 L CNN
F 1 "0.1u" H 6665 8405 50  0000 L CNN
F 2 "Capacitor_SMD:C_1206_3216Metric_Pad1.42x1.75mm_HandSolder" H 6588 8300 50  0001 C CNN
F 3 "~" H 6550 8450 50  0001 C CNN
	1    6550 8450
	1    0    0    -1  
$EndComp
Text Notes 8400 7450 2    50   ~ 0
Rsense = 50mV / Imax, take Imax = 3.4A
Wire Wire Line
	7000 8550 7150 8550
$Comp
L power:GNDD #PWR010
U 1 1
P 7000 8550
F 0 "#PWR010" H 7000 8300 50  0001 C CNN
F 1 "GNDD" H 7004 8395 50  0000 C CNN
F 2 "" H 7000 8550 50  0001 C CNN
F 3 "" H 7000 8550 50  0001 C CNN
	1    7000 8550
	1    0    0    -1  
$EndComp
$Comp
L Device:R R16
U 1 1
P 7700 7750
AR Path="/5DE9CAD1" Ref="R16"  Part="1" 
AR Path="/5D07F3FC/5DE9CAD1" Ref="R?"  Part="1" 
AR Path="/5D0A75A0/5DE9CAD1" Ref="R?"  Part="1" 
AR Path="/5D0B1FBC/5DE9CAD1" Ref="R?"  Part="1" 
AR Path="/5D0BC9BA/5DE9CAD1" Ref="R?"  Part="1" 
F 0 "R16" V 7500 7800 50  0000 C CNN
F 1 "14.7m" V 7600 7750 50  0000 C CNN
F 2 "Resistor_SMD:R_1206_3216Metric_Pad1.42x1.75mm_HandSolder" V 7630 7750 50  0001 C CNN
F 3 "~" H 7700 7750 50  0001 C CNN
	1    7700 7750
	0    1    1    0   
$EndComp
Wire Wire Line
	2050 8150 2050 8700
Text Label 3750 7400 0    50   ~ 0
BQ29707_P6
Text Label 3800 7800 0    50   ~ 0
BQ29707_P5
Text Label 3750 8000 3    50   ~ 0
BQ29707_P4
Text Label 3000 7900 3    50   ~ 0
BQ29707_P3
Text Label 2750 7800 2    50   ~ 0
BQ29707_P2
Text Label 3100 7700 2    50   ~ 0
BQ29707_P1
Text Label 1200 7600 1    50   ~ 0
BQ29707_P6
Text Label 1300 7600 1    50   ~ 0
BQ29707_P5
Text Label 1400 7600 1    50   ~ 0
BQ29707_P4
Text Label 1500 7600 1    50   ~ 0
BQ29707_P3
Text Label 1600 7600 1    50   ~ 0
BQ29707_P2
Text Label 1700 7600 1    50   ~ 0
BQ29707_P1
Wire Wire Line
	2750 7800 3100 7800
Connection ~ 3750 8700
Wire Wire Line
	3750 7900 3750 8700
Wire Wire Line
	3750 7800 4400 7800
$Comp
L Connector_Generic:Conn_01x03 J7
U 1 1
P 3550 7800
F 0 "J7" H 3450 7500 50  0000 L CNN
F 1 "Conn_01x03" H 3250 7600 50  0000 L CNN
F 2 "Connector_PinSocket_2.54mm:PinSocket_1x03_P2.54mm_Vertical" H 3550 7800 50  0001 C CNN
F 3 "~" H 3550 7800 50  0001 C CNN
	1    3550 7800
	-1   0    0    1   
$EndComp
$Comp
L Connector_Generic:Conn_01x06 J8
U 1 1
P 1500 7800
F 0 "J8" V 1600 7700 50  0000 C CNN
F 1 "Conn_01x06" V 1700 7700 50  0000 C CNN
F 2 "Connector_PinHeader_2.00mm:PinHeader_1x06_P2.00mm_Vertical" H 1500 7800 50  0001 C CNN
F 3 "~" H 1500 7800 50  0001 C CNN
	1    1500 7800
	0    1    1    0   
$EndComp
Text Notes 2150 7300 0    50   ~ 0
J6 pins 1,2,3 are BQ29709 pins 1,2,3 repsectively.\nJ7 pins 1,2,3 are BQ29709 pins 4,5,6 respsectively.
Wire Wire Line
	4400 7800 4400 7750
Wire Wire Line
	4250 7400 4250 7700
Wire Wire Line
	4250 7700 3750 7700
Wire Wire Line
	3000 7900 3100 7900
Wire Wire Line
	3000 8300 3000 7900
Wire Wire Line
	3150 8300 3000 8300
Wire Wire Line
	2050 7400 4250 7400
$Comp
L Connector_Generic:Conn_01x03 J6
U 1 1
P 3300 7800
F 0 "J6" H 3150 7500 50  0000 L CNN
F 1 "Conn_01x03" H 3050 7600 50  0000 L CNN
F 2 "Connector_PinSocket_2.54mm:PinSocket_1x03_P2.54mm_Vertical" H 3300 7800 50  0001 C CNN
F 3 "~" H 3300 7800 50  0001 C CNN
	1    3300 7800
	1    0    0    -1  
$EndComp
$Comp
L Transistor_FET:CSD17307Q5A Q2
U 1 1
P 3150 8600
F 0 "Q2" V 3401 8600 50  0000 C CNN
F 1 "CSD17307Q5A" V 3600 8600 50  0000 C CNN
F 2 "Package_TO_SOT_SMD:TDSON-8-1" H 3350 8525 50  0001 L CIN
F 3 "http://www.ti.com/lit/gpn/csd17307q5a" V 3150 8600 50  0001 L CNN
	1    3150 8600
	0    -1   1    0   
$EndComp
$Comp
L Transistor_FET:CSD17307Q5A Q1
U 1 1
P 2750 8600
F 0 "Q1" V 3001 8600 50  0000 C CNN
F 1 "CSD17307Q5A" V 3092 8600 50  0000 C CNN
F 2 "Package_TO_SOT_SMD:TDSON-8-1" H 2950 8525 50  0001 L CIN
F 3 "http://www.ti.com/lit/gpn/csd17307q5a" V 2750 8600 50  0001 L CNN
	1    2750 8600
	0    1    1    0   
$EndComp
Wire Wire Line
	5050 7400 5050 7750
Wire Wire Line
	5050 7750 5050 8150
Connection ~ 5050 7750
Wire Wire Line
	6550 7750 5800 7750
Wire Wire Line
	5800 7750 5050 7750
Connection ~ 5800 7750
Wire Wire Line
	5800 8100 5800 7750
Wire Wire Line
	3150 8300 3150 8400
Connection ~ 3150 8300
Wire Wire Line
	3450 8300 3150 8300
Wire Wire Line
	3450 8400 3450 8300
Wire Wire Line
	2750 8300 2750 7800
Wire Wire Line
	2750 8300 2750 8400
Connection ~ 2750 8300
Wire Wire Line
	2400 8300 2750 8300
Wire Wire Line
	2400 8400 2400 8300
Wire Wire Line
	2050 8700 2400 8700
Wire Wire Line
	2400 8700 2550 8700
Connection ~ 2400 8700
$Comp
L Device:R R4
U 1 1
P 2400 8550
AR Path="/5D06CFF0" Ref="R4"  Part="1" 
AR Path="/5D07F3FC/5D06CFF0" Ref="R?"  Part="1" 
AR Path="/5D0A75A0/5D06CFF0" Ref="R?"  Part="1" 
AR Path="/5D0B1FBC/5D06CFF0" Ref="R?"  Part="1" 
AR Path="/5D0BC9BA/5D06CFF0" Ref="R?"  Part="1" 
F 0 "R4" H 2330 8504 50  0000 R CNN
F 1 "5M" H 2330 8595 50  0000 R CNN
F 2 "Resistor_SMD:R_1206_3216Metric_Pad1.42x1.75mm_HandSolder" V 2330 8550 50  0001 C CNN
F 3 "~" H 2400 8550 50  0001 C CNN
	1    2400 8550
	-1   0    0    1   
$EndComp
Wire Wire Line
	3750 8700 4400 8700
Wire Wire Line
	4400 8700 5050 8700
Connection ~ 4400 8700
Wire Wire Line
	4400 8250 4400 8700
Wire Wire Line
	3450 8700 3750 8700
Wire Wire Line
	3450 8700 3350 8700
Connection ~ 3450 8700
$Comp
L Device:R R5
U 1 1
P 3450 8550
AR Path="/5D06CFE4" Ref="R5"  Part="1" 
AR Path="/5D07F3FC/5D06CFE4" Ref="R?"  Part="1" 
AR Path="/5D0A75A0/5D06CFE4" Ref="R?"  Part="1" 
AR Path="/5D0B1FBC/5D06CFE4" Ref="R?"  Part="1" 
AR Path="/5D0BC9BA/5D06CFE4" Ref="R?"  Part="1" 
F 0 "R5" H 3380 8504 50  0000 R CNN
F 1 "5M" H 3380 8595 50  0000 R CNN
F 2 "Resistor_SMD:R_1206_3216Metric_Pad1.42x1.75mm_HandSolder" V 3380 8550 50  0001 C CNN
F 3 "~" H 3450 8550 50  0001 C CNN
	1    3450 8550
	-1   0    0    1   
$EndComp
$Comp
L Device:R R3
U 1 1
P 2050 8000
AR Path="/5D06CFDC" Ref="R3"  Part="1" 
AR Path="/5D07F3FC/5D06CFDC" Ref="R?"  Part="1" 
AR Path="/5D0A75A0/5D06CFDC" Ref="R?"  Part="1" 
AR Path="/5D0B1FBC/5D06CFDC" Ref="R?"  Part="1" 
AR Path="/5D0BC9BA/5D06CFDC" Ref="R?"  Part="1" 
F 0 "R3" H 1980 7954 50  0000 R CNN
F 1 "2.2k" H 1980 8045 50  0000 R CNN
F 2 "Resistor_SMD:R_1206_3216Metric_Pad1.42x1.75mm_HandSolder" V 1980 8000 50  0001 C CNN
F 3 "~" H 2050 8000 50  0001 C CNN
	1    2050 8000
	-1   0    0    1   
$EndComp
Wire Wire Line
	2050 7400 2050 7850
Wire Wire Line
	4400 7750 4550 7750
Connection ~ 4400 7800
Wire Wire Line
	4400 7950 4400 7800
$Comp
L Device:C C3
U 1 1
P 4400 8100
AR Path="/5D06CFCC" Ref="C3"  Part="1" 
AR Path="/5D07F3FC/5D06CFCC" Ref="C?"  Part="1" 
AR Path="/5D0A75A0/5D06CFCC" Ref="C?"  Part="1" 
AR Path="/5D0B1FBC/5D06CFCC" Ref="C?"  Part="1" 
AR Path="/5D0BC9BA/5D06CFCC" Ref="C?"  Part="1" 
F 0 "C3" H 4515 8146 50  0000 L CNN
F 1 "0.1u" H 4515 8055 50  0000 L CNN
F 2 "Capacitor_SMD:C_1206_3216Metric_Pad1.42x1.75mm_HandSolder" H 4438 7950 50  0001 C CNN
F 3 "~" H 4400 8100 50  0001 C CNN
	1    4400 8100
	1    0    0    -1  
$EndComp
Wire Wire Line
	4850 7750 5050 7750
$Comp
L Device:R R7
U 1 1
P 4700 7750
AR Path="/5D06CFC4" Ref="R7"  Part="1" 
AR Path="/5D07F3FC/5D06CFC4" Ref="R?"  Part="1" 
AR Path="/5D0A75A0/5D06CFC4" Ref="R?"  Part="1" 
AR Path="/5D0B1FBC/5D06CFC4" Ref="R?"  Part="1" 
AR Path="/5D0BC9BA/5D06CFC4" Ref="R?"  Part="1" 
F 0 "R7" V 4493 7750 50  0000 C CNN
F 1 "330" V 4584 7750 50  0000 C CNN
F 2 "Resistor_SMD:R_1206_3216Metric_Pad1.42x1.75mm_HandSolder" V 4630 7750 50  0001 C CNN
F 3 "~" H 4700 7750 50  0001 C CNN
	1    4700 7750
	0    1    1    0   
$EndComp
$Comp
L Device:Battery_Cell BT1
U 1 1
P 5050 8350
AR Path="/5D06CFB5" Ref="BT1"  Part="1" 
AR Path="/5D07F3FC/5D06CFB5" Ref="BT?"  Part="1" 
AR Path="/5D0A75A0/5D06CFB5" Ref="BT?"  Part="1" 
AR Path="/5D0B1FBC/5D06CFB5" Ref="BT?"  Part="1" 
AR Path="/5D0BC9BA/5D06CFB5" Ref="BT?"  Part="1" 
F 0 "BT1" H 4750 8450 50  0000 L CNN
F 1 "Cell1" H 4750 8350 50  0000 L CNN
F 2 "Battery:BatteryHolder_Keystone_1042_1x18650" V 5050 8410 50  0001 C CNN
F 3 "~" V 5050 8410 50  0001 C CNN
	1    5050 8350
	1    0    0    -1  
$EndComp
Wire Notes Line
	15450 5000 1000 5000
Wire Notes Line
	1000 5000 1000 1100
$Comp
L Jumper:Jumper_2_Open JP2
U 1 1
P 9100 7750
F 0 "JP2" H 9100 7525 50  0000 C CNN
F 1 "Jumper_2_Open" H 9100 7600 50  0000 C CNN
F 2 "Connector_PinHeader_2.00mm:PinHeader_1x02_P2.00mm_Vertical" H 9100 7750 50  0001 C CNN
F 3 "~" H 9100 7750 50  0001 C CNN
	1    9100 7750
	1    0    0    -1  
$EndComp
$Comp
L Jumper:Jumper_2_Open JP1
U 1 1
P 5800 8300
F 0 "JP1" H 5800 8075 50  0000 C CNN
F 1 "Jumper_2_Open" H 5800 8150 50  0000 C CNN
F 2 "Connector_PinHeader_2.00mm:PinHeader_1x02_P2.00mm_Vertical" H 5800 8300 50  0001 C CNN
F 3 "~" H 5800 8300 50  0001 C CNN
	1    5800 8300
	0    -1   -1   0   
$EndComp
$EndSCHEMATC
